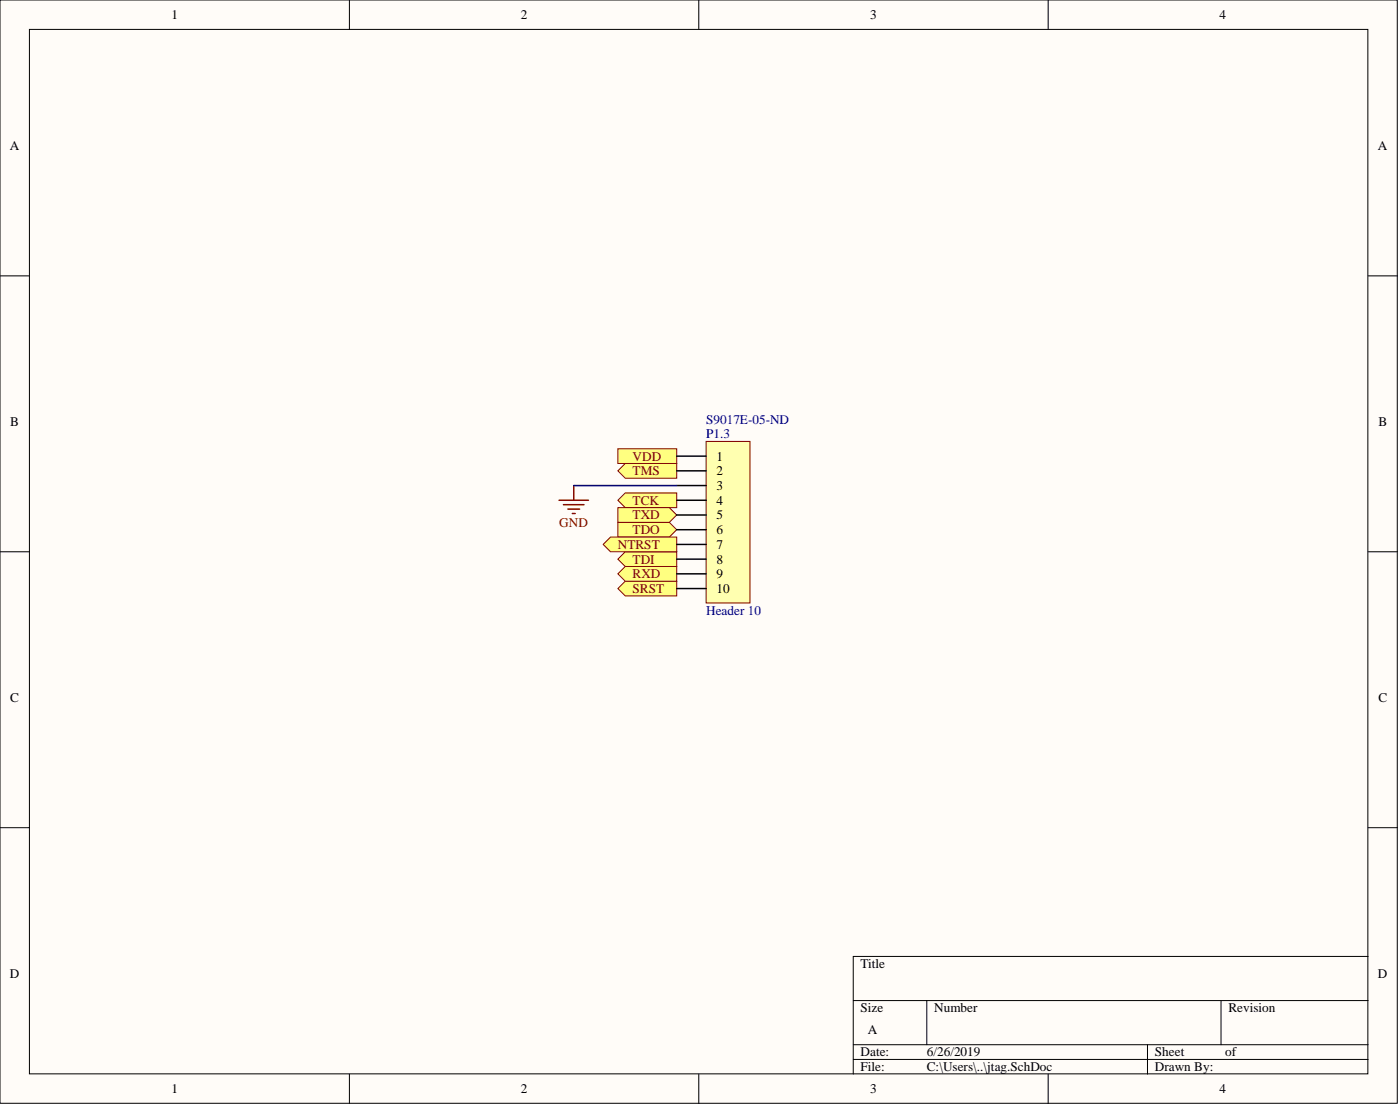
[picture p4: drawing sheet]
<svg xmlns="http://www.w3.org/2000/svg" width="241mm" height="190mm" viewBox="0 0 241 190" stroke-linecap="round" stroke-linejoin="round" font-family="sans-serif">
<g fill="#fffcf8" stroke="#000" stroke-width=".17">
<path d="M0 0h240.8v190h-240.8z"/>
<path d="M5.1 5.1h230.7v179.9h-230.7z"/>
</g>
<g fill="none" stroke="#000" stroke-width=".17">
<path d="M60.2 0v5.1M120.4 0v5.1M180.7 0v5.1M0 47.5h5.1M235.8 47.5h5.1M0 95h5.1M235.8 95h5.1M0 142.6h5.1M235.8 142.6h5.1M147.1 172.3h88.7M147.1 179.9h88.7M159.7 172.3v7.6"/>
<path d="M197.8 179.9v5.1M210.5 172.3v7.6M235.8 164.7h-88.7v20.3M60.2 185v5.1M120.4 185v5.1M147.1 182.5h88.7M180.7 185v5.1"/>
</g>
<g fill="#ffff80" stroke="#800000" stroke-width=".17">
<path d="M106.5 96.3l1.3-1.3h8.8v2.6h-8.8z" fill-rule="evenodd"/>
<path d="M106.5 81.1l1.3-1.3h8.8v2.6h-8.8z" fill-rule="evenodd"/>
<path d="M106.5 86.2l1.3-1.3h8.8v2.5h-8.8z" fill-rule="evenodd"/>
<path d="M106.5 90h8.9l1.2 1.2-1.2 1.3h-8.9z" fill-rule="evenodd"/>
<path d="M106.5 101.4l1.3-1.3h8.8v2.5h-8.8z" fill-rule="evenodd"/>
<path d="M106.5 98.8l1.3-1.2h8.8v2.5h-8.8z" fill-rule="evenodd"/>
<path d="M104 93.8l1.2-1.3h11.4v2.5h-11.4z" fill-rule="evenodd"/>
<path d="M106.5 87.4h8.9l1.2 1.3-1.2 1.3h-8.9z" fill-rule="evenodd"/>
<path d="M106.5 77.3h10.1v2.5h-10.1z" fill-rule="evenodd"/>
</g>
<path d="M121.7 76h7.6v27.9h-7.6z" fill="#ffffb0" stroke="#800000" stroke-width=".17"/>
<path d="M116.6 78.6h5.1M116.6 81.1h5.1M116.6 83.6h5.1M116.6 86.2h5.1M116.6 88.7h5.1M116.6 91.2h5.1M116.6 93.8h5.1M116.6 96.3h5.1M116.6 98.8h5.1M116.6 101.4h5.1" fill="none" stroke="#000" stroke-width=".25"/>
<path d="M96.4 86.2h5M97.1 86.9h3.6M97.9 87.7h2M98.6 88.5h.5M98.9 83.6v2.6" fill="none" stroke="#800000" stroke-width=".25"/>
<path d="M98.9 83.6h17.7" fill="none" stroke="#000080" stroke-width=".25"/>
<g font-size="2.3">
<text x="29.5" y="3.3">1</text>
<text x="89.8" y="3.3">2</text>
<text x="150" y="3.3">3</text>
<text x="210.2" y="3.3">4</text>
<text x="1.7" y="25.8">A</text>
<text x="237.5" y="25.8">A</text>
<text x="1.8" y="73.3">B</text>
<text x="237.6" y="73.3">B</text>
<text x="123.5" y="79.3">1</text>
<text x="123.5" y="81.9">2</text>
<text x="123.5" y="84.4">3</text>
<text x="123.5" y="86.9">4</text>
<text x="123.5" y="89.5">5</text>
<text x="123.5" y="92">6</text>
<text x="123.5" y="94.5">7</text>
<text x="123.5" y="97.1">8</text>
<text x="123.5" y="99.6">9</text>
<text x="123.5" y="102.1">10</text>
<text x="1.8" y="120.8">C</text>
<text x="237.6" y="120.8">C</text>
<text x="148.3" y="166.8">Title</text>
<text x="1.7" y="168.4">D</text>
<text x="237.5" y="168.4">D</text>
<text x="148.3" y="174.4">Size</text>
<text x="149.6" y="178.2">A</text>
<text x="161" y="174.4">Number</text>
<text x="211.7" y="174.4">Revision</text>
<text x="148.3" y="182">Date:</text>
<text x="148.3" y="184.5">File:</text>
<text x="159.7" y="182">6/26/2019</text>
<text x="159.7" y="184.5">C:\Users\..\jtag.SchDoc</text>
<text x="199" y="182">Sheet</text>
<text x="199" y="184.5">Drawn By:</text>
<text x="211.2" y="182">of</text>
<text x="29.5" y="188.3">1</text>
<text x="89.8" y="188.3">2</text>
<text x="150" y="188.3">3</text>
<text x="210.2" y="188.3">4</text>
</g>
<g font-size="2.3" fill="#000080">
<text x="121.7" y="73">S9017E-05-ND</text>
<text x="121.7" y="75.5">P1.3</text>
<text x="121.7" y="105.9">Header 10</text>
</g>
<g font-size="2.3" fill="#800000">
<text x="109" y="81.9">TMS</text>
<text x="109" y="79.3">VDD</text>
<text x="109" y="86.9">TCK</text>
<text x="109" y="89.5">TXD</text>
<text x="96.4" y="90.7">GND</text>
<text x="106.5" y="94.5">NTRST</text>
<text x="109" y="92">TDO</text>
<text x="109" y="97.1">TDI</text>
<text x="109" y="99.6">RXD</text>
<text x="109" y="102.1">SRST</text>
</g>
</svg>
